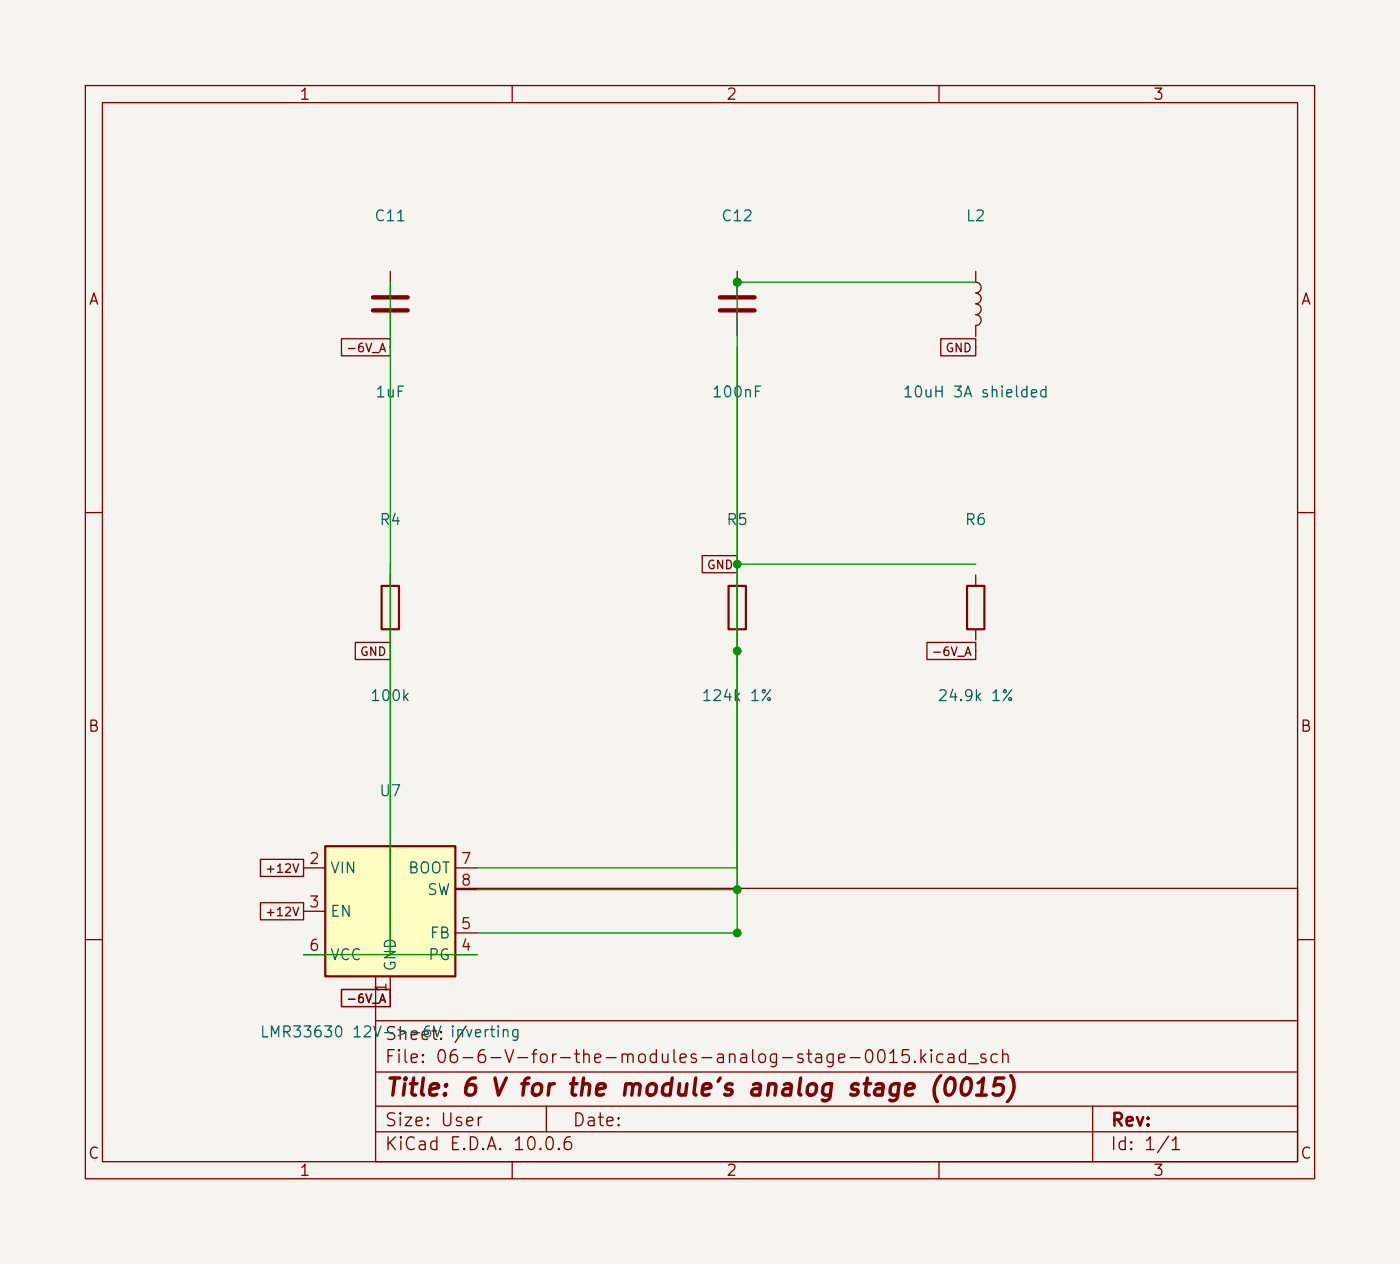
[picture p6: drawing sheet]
<svg xmlns="http://www.w3.org/2000/svg" width="164mm" height="148mm" viewBox="0 0 164 148" stroke-linecap="round" stroke-linejoin="round" font-family="sans-serif">
<path d="M0 0h164v148h-164z" fill="#f5f4ef" stroke="#f5f4ef" stroke-width=".12"/>
<g fill="none" stroke="#840000" stroke-width=".15">
<path d="M10 10h144v128h-144zM12 12h140v124h-140zM60 10v2M110 10v2M86.4 31.8v2.8M86.4 36.6v2.8M114.3 31.8v1.2a.63 .63 0 0 1 .6 .7 .63 .63 0 0 1-.6 .6M114.3 34.3a.63 .63 0 0 1 .6 .6 .63 .63 0 0 1-.6 .7 .64 .64 0 0 1 .6 .6 .64 .64 0 0 1-.6 .6 .64 .64 0 0 1 .6 .7 .64 .64 0 0 1-.6 .6M114.3 38.1v1.3M10 60h2M45.7 67.3v1.3M45.7 73.7v1.2"/>
<path d="M86.4 67.3v1.3M86.4 73.7v1.2M114.3 67.3v1.3M114.3 73.7v1.2M152 60h2M10 110h2M44 104h108v32h-108zM44 119.5h108M152 110h2M44 132.5h108M44 129.5h108M44 125.5h108"/>
<path d="M60 136v2M64 129.5v3M110 136v2M128 129.5v6.5"/>
</g>
<path d="M44.7 68.6h2v5.1h-2zM85.3 68.6h2.1v5.1h-2.1zM113.3 68.6h2v5.1h-2z" fill="none" stroke="#840000" stroke-width=".25"/>
<path d="M84.3 34.8h4.1M84.3 36.3h4.1" fill="none" stroke="#840000" stroke-width=".51"/>
<path d="M38.1 99.1h15.2v15.2h-15.2z" fill="#ffffc2"/>
<path d="M38.1 99.1h15.2v15.2h-15.2z" fill="none" stroke="#840000" stroke-width=".25"/>
<g fill="none" stroke="#840000" stroke-width=".15">
<path d="M40 39.7h5.7v2h-5.7zM45.7 31.8v2.8M45.7 36.6v2.8M110.2 39.7h4.1v2h-4.1zM41.6 75.2h4.1v2h-4.1zM82.3 65.1h4.1v2h-4.1zM108.6 75.2h5.7v2h-5.7zM30.5 100.6h5.1v2h-5.1zM30.5 105.7h5.1v2h-5.1zM35.6 101.6h2.5M35.6 106.7h2.5M35.6 111.8h2.5"/>
<path d="M40 115.9h5.7v2h-5.7zM45.7 114.3v2.6M53.3 101.6h2.6M53.3 111.8h2.6M53.3 109.2h2.6M53.3 104.2h2.6"/>
</g>
<path d="M43.7 34.8h4.1M43.7 36.3h4.1" fill="none" stroke="#840000" stroke-width=".51"/>
<path d="M45.7 33v78.8M114.3 33h-27.9v76.2h-30.5M86.4 66.1h27.9M35.6 111.8h20.3M55.9 101.6h30.5M55.9 104.2h30.5" fill="none" stroke="#009600" stroke-width=".15"/>
<g fill="#009600" stroke="#009600" stroke-width=".12">
<circle cx="86.4" cy="33" r=".46"/>
<circle cx="86.4" cy="109.2" r=".46"/>
<circle cx="86.4" cy="104.2" r=".46"/>
<circle cx="86.4" cy="76.2" r=".46"/>
<circle cx="86.4" cy="66.1" r=".46"/>
</g>
<text font-size="2" fill="#840000" x="45" y="128.8">Title: 6 V for the module's analog stage (0015)</text>
<g font-size="1.5" fill="#840000">
<text x="45" y="124.9">File: 06-6-V-for-the-modules-analog-stage-0015.kicad_sch</text>
<text x="45" y="122.2">Sheet: /</text>
<text x="45" y="135.1">KiCad E.D.A. 10.0.6</text>
<text x="45" y="132.3">Size: User</text>
<text x="67" y="132.3">Date:</text>
<text x="130" y="135.1">Id: 1/1</text>
<text x="130" y="132.3">Rev:</text>
</g>
<g font-size="1.3" fill="#840000">
<text x="35" y="12">1</text>
<text x="85" y="12">2</text>
<text x="135" y="12">3</text>
<text x="10.3" y="36">A</text>
<text x="152.3" y="36">A</text>
<text x="10.2" y="86">B</text>
<text x="152.2" y="86">B</text>
<text x="10.2" y="136">C</text>
<text x="152.2" y="136">C</text>
<text x="35" y="138">1</text>
<text x="85" y="138">2</text>
<text x="135" y="138">3</text>
</g>
<g font-size="1.3" fill="#006464">
<text x="43.7" y="26.2">C11</text>
<text x="84.4" y="26.2">C12</text>
<text x="113.1" y="26.2">L2</text>
<text x="43.9" y="46.9">1uF</text>
<text x="83.3" y="46.9">100nF</text>
<text x="105.6" y="46.9">10uH 3A shielded</text>
<text x="44.4" y="61.8">R4</text>
<text x="85" y="61.8">R5</text>
<text x="112.9" y="61.8">R6</text>
<text x="43.3" y="82.4">100k</text>
<text x="82.1" y="82.4">124k 1%</text>
<text x="109.7" y="82.4">24.9k 1%</text>
<text x="44.3" y="93.5">U7</text>
<text x="38.6" y="102.6">VIN</text>
<text x="38.6" y="107.7">EN</text>
<text x="47.7" y="102.6">BOOT</text>
<text x="49.9" y="105.1">SW</text>
<text x="38.6" y="112.7">VCC</text>
<text x="46.7" y="113.8" transform="rotate(-90 46.7 113.8)">GND</text>
<text x="50.1" y="112.7">PG</text>
<text x="50.2" y="110.2">FB</text>
<text x="30.4" y="121.8">LMR33630 12V-&gt;-6V inverting</text>
</g>
<g font-size="1.3" fill="#a90000">
<text x="36.1" y="101.5">2</text>
<text x="53.9" y="101.5">7</text>
<text x="36.1" y="106.6">3</text>
<text x="53.9" y="104">8</text>
<text x="36.1" y="111.6">6</text>
<text x="53.9" y="111.6">4</text>
<text x="53.9" y="109.1">5</text>
<text x="45.6" y="116.3" transform="rotate(-90 45.6 116.3)">1</text>
</g>
<g font-size="1" fill="#840000">
<text x="40.5" y="41.5">-6V_A</text>
<text x="110.7" y="41.5">GND</text>
<text x="82.7" y="66.9">GND</text>
<text x="42.1" y="77">GND</text>
<text x="109.1" y="77">-6V_A</text>
<text x="31" y="102.4">+12V</text>
<text x="31" y="107.5">+12V</text>
<text x="40.5" y="117.7">-6V_A</text>
</g>
</svg>
